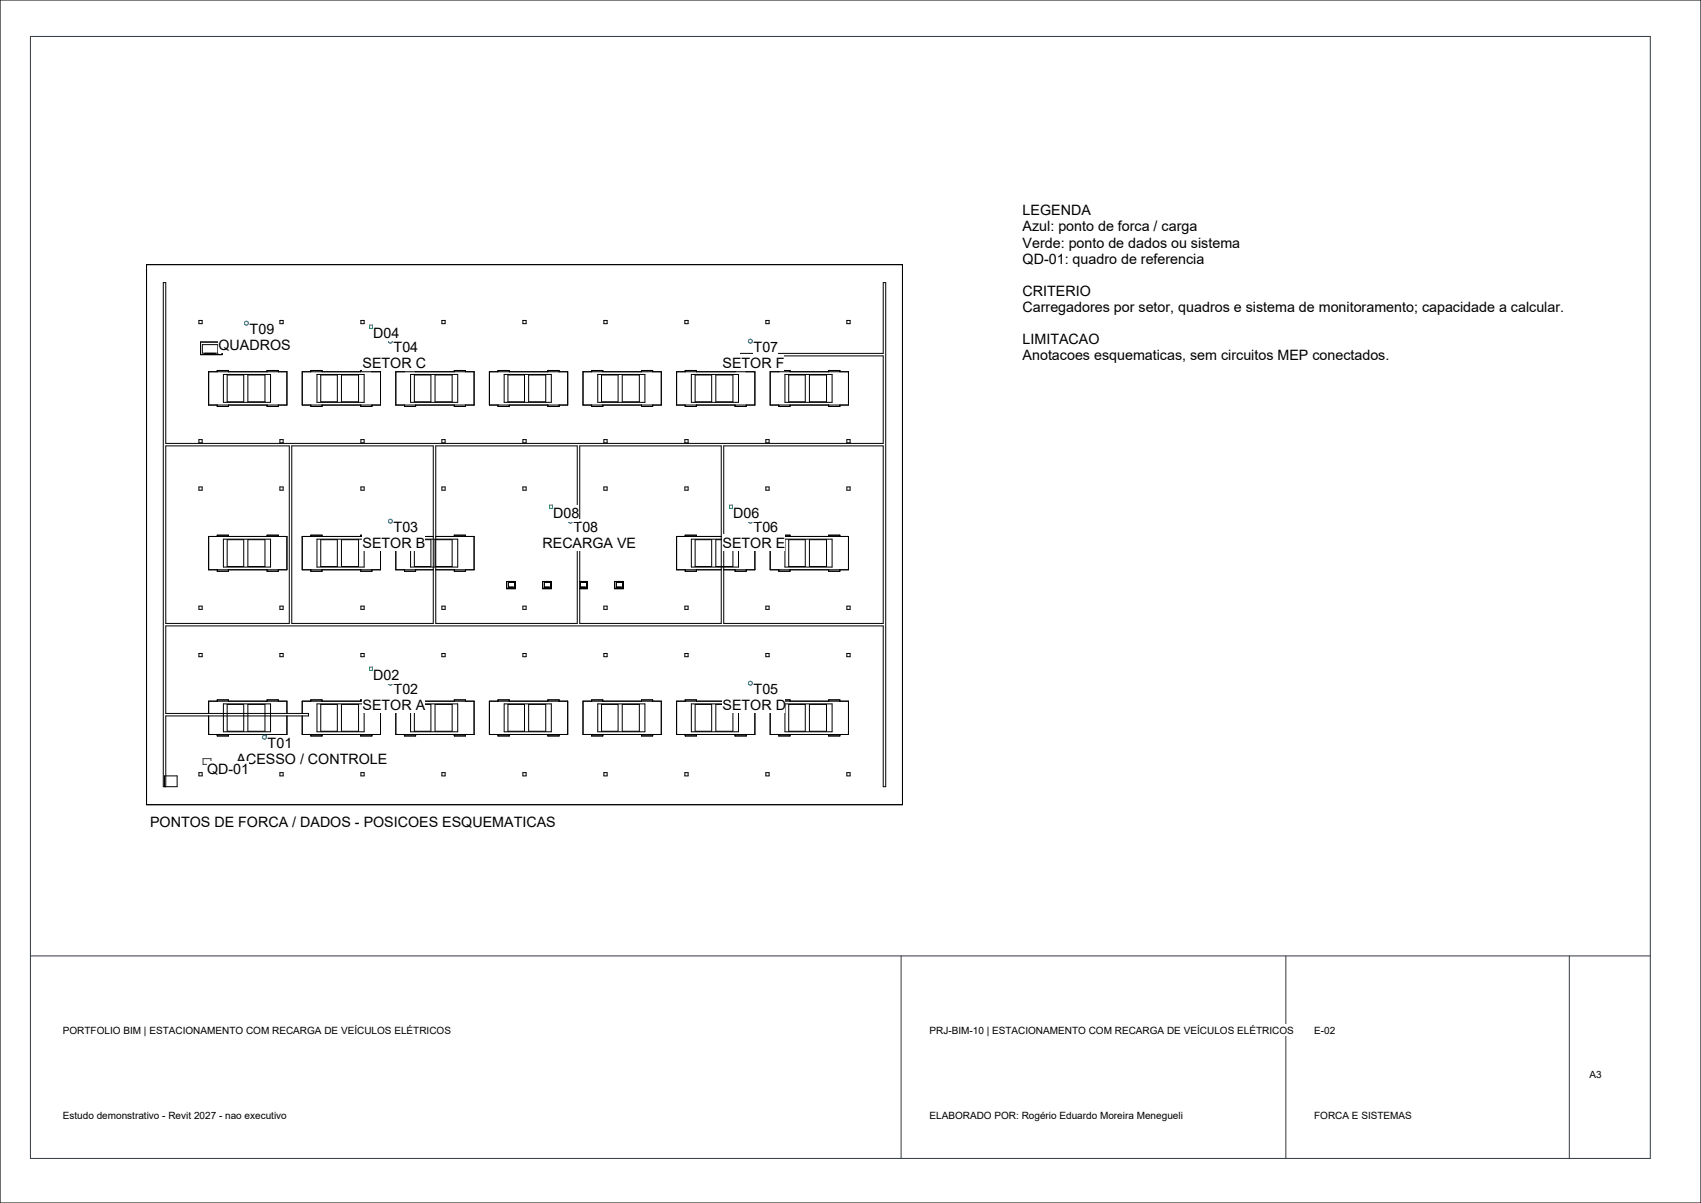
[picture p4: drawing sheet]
<svg xmlns="http://www.w3.org/2000/svg" width="420mm" height="297mm" viewBox="0 0 420 297" stroke-linecap="round" stroke-linejoin="round" font-family="sans-serif">
<g fill="none" stroke="#000" stroke-width=".25">
<path d="M36.2 65.3h186.6v133.3h-186.6zM49.1 79.1h.8v.8h-.8zM69.1 79.1h.8v.8h-.8zM89.1 79.1h.8v.8h-.8zM109.1 79.1h.8v.8h-.8zM129.1 79.1h.8v.8h-.8zM149.1 79.1h.8v.8h-.8zM169.1 79.1h.8v.8h-.8zM189.1 79.1h.8v.8h-.8zM209.1 79.1h.8v.8h-.8zM49.5 84.4h5.3v3.1h-5.3zM50 85.1h3.8v2.1h-3.8z"/>
<path d="M50.6 87.2v.2h2.5v-.2M51.5 91.8h19.3v8.2h-19.3zM53.6 91.8v-.3h2.8v.3M53.6 100v.3h2.8v-.3M55.2 92.4h11.6v6.9h-11.6zM56.1 92.6h4.1v6.6h-4.1zM61.2 92.6h4.2v6.6h-4.2zM66 91.8v-.3h2.7v.3M66 100v.3h2.7v-.3M74.6 91.8h19.4v8.2h-19.4zM76.8 91.8v-.3h2.7v.3M76.8 100v.3h2.7v-.3"/>
<path d="M78.3 92.4h11.6v6.9h-11.6zM79.2 92.6h4.1v6.6h-4.1zM84.3 92.6h4.2v6.6h-4.2zM89.1 91.8v-.3h2.7v.3M89.1 100v.3h2.7v-.3M97.7 91.8h19.4v8.2h-19.4zM99.9 91.8v-.3h2.7v.3M99.9 100v.3h2.7v-.3M101.4 92.4h11.6v6.9h-11.6zM102.3 92.6h4.1v6.6h-4.1zM107.4 92.6h4.2v6.6h-4.2zM112.2 91.8v-.3h2.7v.3"/>
<path d="M112.2 100v.3h2.7v-.3M120.8 91.8h19.4v8.2h-19.4zM123 91.8v-.3h2.7v.3M123 100v.3h2.7v-.3M124.5 92.4h11.6v6.9h-11.6zM125.4 92.6h4.1v6.6h-4.1zM130.5 92.6h4.2v6.6h-4.2zM135.3 91.8v-.3h2.7v.3M135.3 100v.3h2.7v-.3M143.9 91.8h19.4v8.2h-19.4zM146.1 91.8v-.3h2.7v.3M146.1 100v.3h2.7v-.3"/>
<path d="M147.6 92.4h11.6v6.9h-11.6zM148.5 92.6h4.1v6.6h-4.1zM153.6 92.6h4.3v6.6h-4.3zM158.4 91.8v-.3h2.7v.3M158.4 100v.3h2.7v-.3M167.1 91.8h19.3v8.2h-19.3zM169.2 91.8v-.3h2.7v.3M169.2 100v.3h2.7v-.3M170.7 92.4h11.6v6.9h-11.6zM171.6 92.6h4.1v6.6h-4.1zM176.7 92.6h4.3v6.6h-4.3zM181.5 91.8v-.3h2.8v.3"/>
<path d="M181.5 100v.3h2.8v-.3M190.2 91.8h19.3v8.2h-19.3zM192.3 91.8v-.3h2.8v.3M192.3 100v.3h2.8v-.3M193.8 92.4h11.7v6.9h-11.7zM194.7 92.6h4.1v6.6h-4.1zM199.9 92.6h4.2v6.6h-4.2zM204.6 91.8v-.3h2.8v.3M204.6 100v.3h2.8v-.3M40.9 110.1h30.5v43.8h-30.5zM49.1 108.5h.8v.8h-.8zM69.1 108.5h.8v.8h-.8z"/>
<path d="M72 110.1h35v43.8h-35zM89.1 108.5h.8v.8h-.8zM107.6 110.1h34.9v43.8h-34.9zM109.1 108.5h.8v.8h-.8zM129.1 108.5h.8v.8h-.8zM143.1 110.1h35v43.8h-35zM149.1 108.5h.8v.8h-.8zM169.1 108.5h.8v.8h-.8zM178.7 110.1h39.4v43.8h-39.4zM189.1 108.5h.8v.8h-.8zM209.1 108.5h.8v.8h-.8zM49.1 120.2h.8v.8h-.8z"/>
<path d="M51.5 132.4h19.3v8.3h-19.3zM53.6 132.4v-.3h2.8v.3M55.2 133.1h11.6v6.9h-11.6zM56.1 133.2h4.1v6.7h-4.1zM61.2 133.2h4.2v6.7h-4.2zM66 132.4v-.3h2.7v.3M69.1 120.2h.8v.8h-.8zM74.6 132.4h19.4v8.3h-19.4zM76.8 132.4v-.3h2.7v.3M78.3 133.1h11.6v6.9h-11.6zM79.2 133.2h4.1v6.7h-4.1zM84.3 133.2h4.2v6.7h-4.2z"/>
<path d="M89.1 132.4v-.3h2.7v.3M89.1 120.2h.8v.8h-.8zM99.9 132.4v-.3h2.7v.3M101.4 133.1h11.6v6.9h-11.6zM102.3 133.2h4.1v6.7h-4.1zM107 132.4h-9.3v8.3h9.3M107.4 133.2h4.2v6.7h-4.2zM107.6 132.4h9.5v8.3h-9.5M109.1 120.2h.8v.8h-.8zM112.2 132.4v-.3h2.7v.3M129.1 120.2h.8v.8h-.8zM149.1 120.2h.8v.8h-.8z"/>
<path d="M169.1 120.2h.8v.8h-.8zM169.2 132.4v-.3h2.7v.3M170.7 133.1h11.6v6.9h-11.6zM171.6 133.2h4.1v6.7h-4.1zM176.7 133.2h4.3v6.7h-4.3zM178.1 132.4h-11v8.3h11M178.7 132.4h7.7v8.3h-7.7M181.5 132.4v-.3h2.8v.3M189.1 120.2h.8v.8h-.8zM190.2 132.4h19.3v8.3h-19.3zM192.3 132.4v-.3h2.8v.3M193.8 133.1h11.7v6.9h-11.7z"/>
<path d="M194.7 133.2h4.1v6.7h-4.1zM199.9 133.2h4.2v6.7h-4.2zM204.6 132.4v-.3h2.8v.3M209.1 120.2h.8v.8h-.8zM49.1 149.6h.8v.8h-.8zM53.6 140.7v.3h2.8v-.3M66 140.7v.3h2.7v-.3M69.1 149.6h.8v.8h-.8zM76.8 140.7v.3h2.7v-.3M89.1 140.7v.3h2.7v-.3M89.1 149.6h.8v.8h-.8zM99.9 140.7v.3h2.7v-.3"/>
<path d="M109.1 149.6h.8v.8h-.8zM112.2 140.7v.3h2.7v-.3M125.1 143.5h2.2v1.8h-2.2zM125.6 143.8l1.5-.1v1.3h-1.6M127.1 143.8h-1.6v1.4h1.1v-.2h-1.1M129.1 149.6h.8v.8h-.8zM133.9 143.5h2.3v1.8h-2.3zM134.5 143.8l1.5-.1v1.3h-1.6M136 143.8h-1.6v1.4h1.1v-.2h-1.1M143.1 143.5h2v1.8h-2M143.4 143.8l1.5-.1v1.3h-1.6M144.9 143.8h-1.6v1.4h1v-.2h-1"/>
<path d="M149.1 149.6h.8v.8h-.8zM151.7 143.5h2.2v1.8h-2.2zM152.3 143.8l1.5-.1v1.3h-1.6M153.8 143.8h-1.6v1.4h1v-.2h-1M169.1 149.6h.8v.8h-.8zM169.2 140.7v.3h2.7v-.3M181.5 140.7v.3h2.8v-.3M189.1 149.6h.8v.8h-.8zM192.3 140.7v.3h2.8v-.3M204.6 140.7v.3h2.8v-.3M209.1 149.6h.8v.8h-.8zM49.1 161.3h.8v.8h-.8z"/>
<path d="M51.5 176.7v4.6h19.3v-4.6M51.5 176.1v-3h19.3v3M53.6 173.1v-.3h2.8v.3M55.2 173.8h11.6v6.8h-11.6zM56.1 173.9h4.1v6.6h-4.1zM61.2 173.9h4.2v6.6h-4.2zM66 173.1v-.3h2.7v.3M69.1 161.3h.8v.8h-.8zM74.6 176.1v-3h19.4v8.2h-19.4v-4.6M76.8 173.1v-.3h2.7v.3M78.3 173.8h11.6v6.8h-11.6zM79.2 173.9h4.1v6.6h-4.1z"/>
<path d="M84.3 173.9h4.2v6.6h-4.2zM89.1 173.1v-.3h2.7v.3M89.1 161.3h.8v.8h-.8zM97.7 173.1h19.4v8.2h-19.4zM99.9 173.1v-.3h2.7v.3M101.4 173.8h11.6v6.8h-11.6zM102.3 173.9h4.1v6.6h-4.1zM107.4 173.9h4.2v6.6h-4.2zM109.1 161.3h.8v.8h-.8zM112.2 173.1v-.3h2.7v.3M120.8 173.1h19.4v8.2h-19.4zM123 173.1v-.3h2.7v.3"/>
<path d="M124.5 173.8h11.6v6.8h-11.6zM125.4 173.9h4.1v6.6h-4.1zM129.1 161.3h.8v.8h-.8zM130.5 173.9h4.2v6.6h-4.2zM135.3 173.1v-.3h2.7v.3M143.9 173.1h19.4v8.2h-19.4zM146.1 173.1v-.3h2.7v.3M147.6 173.8h11.6v6.8h-11.6zM148.5 173.9h4.1v6.6h-4.1zM149.1 161.3h.8v.8h-.8zM153.6 173.9h4.3v6.6h-4.3zM158.4 173.1v-.3h2.7v.3"/>
<path d="M167.1 173.1h19.3v8.2h-19.3zM169.1 161.3h.8v.8h-.8zM169.2 173.1v-.3h2.7v.3M170.7 173.8h11.6v6.8h-11.6zM171.6 173.9h4.1v6.6h-4.1zM176.7 173.9h4.3v6.6h-4.3zM181.5 173.1v-.3h2.8v.3M189.1 161.3h.8v.8h-.8zM190.2 173.1h19.3v8.2h-19.3zM192.3 173.1v-.3h2.8v.3M193.8 173.8h11.7v6.8h-11.7zM194.7 173.9h4.1v6.6h-4.1z"/>
<path d="M199.9 173.9h4.2v6.6h-4.2zM204.6 173.1v-.3h2.8v.3M209.1 161.3h.8v.8h-.8zM40.6 194.2v-2.7h3.1v2.7h-3.4v-124.4h.6v39.7h177.2v-21.6h-35.3v-.7h35.3v-17.4h.6v124.4h-.6v-39.7h-177.2v21.6h35.3v.6h-35.3v17.5M49.1 190.7h.8v.8h-.8zM53.6 181.3v.4h2.8v-.4M66 181.3v.4h2.7v-.4M69.1 190.7h.8v.8h-.8zM76.8 181.3v.4h2.7v-.4M89.1 181.3v.4h2.7v-.4M89.1 190.7h.8v.8h-.8zM99.9 181.3v.4h2.7v-.4"/>
<path d="M109.1 190.7h.8v.8h-.8zM112.2 181.3v.4h2.7v-.4M123 181.3v.4h2.7v-.4M129.1 190.7h.8v.8h-.8zM135.3 181.3v.4h2.7v-.4M146.1 181.3v.4h2.7v-.4M149.1 190.7h.8v.8h-.8zM158.4 181.3v.4h2.7v-.4M169.1 190.7h.8v.8h-.8zM169.2 181.3v.4h2.7v-.4M181.5 181.3v.4h2.8v-.4M189.1 190.7h.8v.8h-.8z"/>
<path d="M192.3 181.3v.4h2.8v-.4M204.6 181.3v.4h2.8v-.4M209.1 190.7h.8v.8h-.8z"/>
</g>
<path d="M7.5 9h400v277h-400zM50.1 187.3h2v1.4h-2zM7.5 236h400M222.5 236v50M317.5 236v50M387.5 236v50" fill="none" stroke="#353b42" stroke-width=".25"/>
<g fill="none" stroke="#265b9e" stroke-width=".25">
<circle cx="60.8" cy="79.8" r=".49"/>
<circle cx="96.4" cy="84.2" r=".49"/>
<circle cx="185.3" cy="84.2" r=".49"/>
<circle cx="96.4" cy="128.7" r=".49"/>
<circle cx="140.8" cy="128.7" r=".49"/>
<circle cx="185.3" cy="128.7" r=".49"/>
<circle cx="96.4" cy="168.6" r=".49"/>
<circle cx="185.3" cy="168.6" r=".49"/>
<circle cx="65.3" cy="182" r=".49"/>
</g>
<path d="M91.2 80.3h.8v.8h-.8zM135.7 124.7h.8v.8h-.8zM180.1 124.7h.8v.8h-.8zM91.2 164.7h.8v.8h-.8z" fill="none" stroke="#268566" stroke-width=".25"/>
<g fill="#fff">
<path d="M58.4 185.3h36.8v4h-36.8z"/>
<path d="M89.5 172h15.4v3.9h-15.4z"/>
<path d="M89.5 132h15.4v4h-15.4z"/>
<path d="M89.5 87.5h15.5v4h-15.5z"/>
<path d="M178.4 172h15.5v3.9h-15.5z"/>
<path d="M178.4 132h15.3v4h-15.3z"/>
<path d="M178.4 87.5h15.1v4h-15.1z"/>
<path d="M133.9 132h22.9v4h-22.9z"/>
<path d="M54 83.1h17.5v4h-17.5z"/>
<path d="M51.1 188h10.3v3.9h-10.3z"/>
<path d="M66.1 181.4h6v4h-6z"/>
<path d="M97.2 168.1h6v4h-6z"/>
<path d="M92.2 164.6h6.3v4h-6.3z"/>
<path d="M97.2 128.1h6v4h-6z"/>
<path d="M97.2 83.7h6v3.9h-6z"/>
<path d="M92.2 80.2h6.3v4h-6.3z"/>
<path d="M186.1 168.1h6v4h-6z"/>
<path d="M186.1 128.1h6v4h-6z"/>
<path d="M181.1 124.7h6.3v3.9h-6.3z"/>
<path d="M186.1 83.7h6v3.9h-6z"/>
<path d="M141.6 128.1h6.1v4h-6.1z"/>
<path d="M136.6 124.7h6.4v3.9h-6.4z"/>
<path d="M61.6 79.2h6.1v4h-6.1z"/>
<path d="M37.1 201.1h99v4h-99z"/>
</g>
<path d="M0 0h420v297h-420z" fill="none" stroke="#000" stroke-width=".25"/>
<g fill="#fff">
<path d="M252.5 50h16.6v4h-16.6z"/>
<path d="M252.5 54h42.6v3.9h-42.6z"/>
<path d="M252.5 57.9h53v4h-53z"/>
<path d="M252.5 61.9h44.2v4h-44.2z"/>
<path d="M252.5 69.8h16.7v4h-16.7z"/>
<path d="M252.5 73.8h132.2v4h-132.2z"/>
<path d="M252.5 81.7h18.8v4h-18.8z"/>
<path d="M252.5 85.7h89.6v4h-89.6z"/>
<path d="M15.5 253h95.4v2.8h-95.4z"/>
<path d="M15.5 274h54.1v2.7h-54.1z"/>
<path d="M229.5 253h89.5v2.8h-89.5z"/>
<path d="M229.5 274h61.8v2.7h-61.8z"/>
<path d="M324.5 253h5.2v2.8h-5.2z"/>
<path d="M324.5 274h24.1v2.7h-24.1z"/>
<path d="M392.5 264h3v2.7h-3z"/>
</g>
<g font-size="3.5">
<text x="252.5" y="53.2">LEGENDA</text>
<text x="252.5" y="57.1">Azul: ponto de forca / carga</text>
<text x="252.5" y="61.1">Verde: ponto de dados ou sistema</text>
<text x="252.5" y="65.1">QD-01: quadro de referencia</text>
<text x="252.5" y="73">CRITERIO</text>
<text x="252.5" y="77">Carregadores por setor, quadros e sistema de monitoramento; capacidade a calcular.</text>
<text x="61.6" y="82.4">T09</text>
<text x="92.2" y="83.4">D04</text>
<text x="54" y="86.3">QUADROS</text>
<text x="97.2" y="86.9">T04</text>
<text x="186.1" y="86.9">T07</text>
<text x="252.5" y="84.9">LIMITACAO</text>
<text x="252.5" y="88.9">Anotacoes esquematicas, sem circuitos MEP conectados.</text>
<text x="89.5" y="90.7">SETOR C</text>
<text x="178.4" y="90.7">SETOR F</text>
<text x="97.2" y="131.3">T03</text>
<text x="136.6" y="127.8">D08</text>
<text x="141.6" y="131.3">T08</text>
<text x="181.1" y="127.8">D06</text>
<text x="186.1" y="131.3">T06</text>
<text x="89.5" y="135.2">SETOR B</text>
<text x="133.9" y="135.2">RECARGA VE</text>
<text x="178.4" y="135.2">SETOR E</text>
<text x="92.2" y="167.8">D02</text>
<text x="97.2" y="171.3">T02</text>
<text x="186.1" y="171.3">T05</text>
<text x="89.5" y="175.2">SETOR A</text>
<text x="178.4" y="175.2">SETOR D</text>
<text x="66.1" y="184.6">T01</text>
<text x="51.1" y="191.2">QD-01</text>
<text x="58.4" y="188.5">ACESSO / CONTROLE</text>
<text x="37.1" y="204.3">PONTOS DE FORCA / DADOS - POSICOES ESQUEMATICAS</text>
</g>
<g font-size="2.5">
<text x="15.5" y="255.2">PORTFOLIO BIM | ESTACIONAMENTO COM RECARGA DE VEÍCULOS ELÉTRICOS</text>
<text x="229.5" y="255.2">PRJ-BIM-10 | ESTACIONAMENTO COM RECARGA DE VEÍCULOS ELÉTRICOS</text>
<text x="324.5" y="255.2">E-02</text>
<text x="392.5" y="266.2">A3</text>
<text x="15.5" y="276.2">Estudo demonstrativo - Revit 2027 - nao executivo</text>
<text x="229.5" y="276.2">ELABORADO POR: Rogério Eduardo Moreira Menegueli</text>
<text x="324.5" y="276.2">FORCA E SISTEMAS</text>
</g>
</svg>
